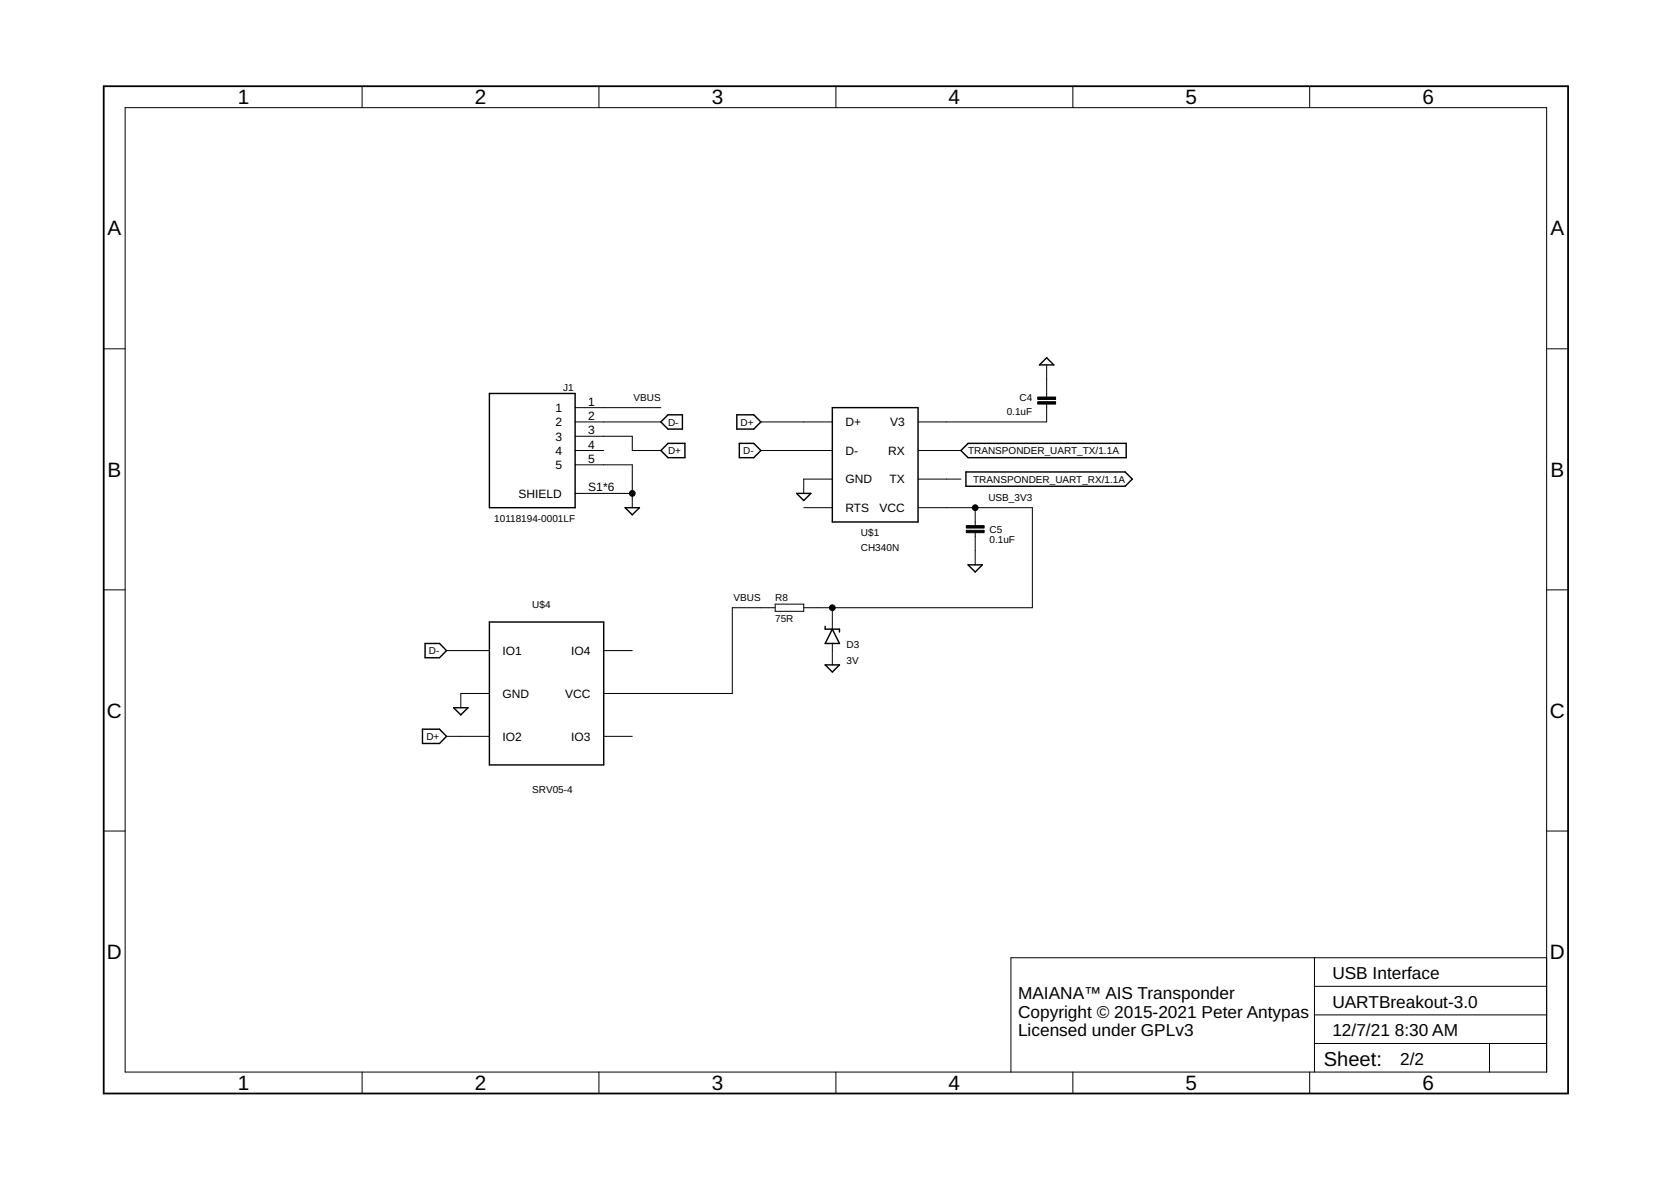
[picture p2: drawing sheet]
<svg xmlns="http://www.w3.org/2000/svg" width="297mm" height="210mm" viewBox="0 0 297 210" stroke-linecap="round" stroke-linejoin="round" font-family="sans-serif">
<g fill="none" stroke="#000" stroke-width=".25">
<path d="M87 69.9h15.2v20.3h-15.2zM117.5 75l1.2-1.3h2.6v2.6h-2.6zM118.7 78.8h3.1v2.5h-3.1l-1.2-1.2zM131 73.7h3l1.3 1.3-1.3 1.3h-3zM131.4 78.8h2.6l1.3 1.3-1.3 1.2h-2.6zM148 72.5h15.2v20.3h-15.2zM186.1 63.6l1.2 1.3h-2.5zM111.1 90.2h2.6l-1.3 1.3zM141.6 87.7h2.5l-1.2 1.3zM170.8 80.1l1.3-1.3h28.1v2.5h-28.1zM171.7 83.9h28.3l1.3 1.3-1.3 1.2h-28.3zM75.6 114.4h2.5l1.3 1.2-1.3 1.3h-2.5z"/>
<path d="M87 110.6h20.3v25.4h-20.3zM146.7 111.3v.5h2.5v.5M146.7 118.2h2.5l-1.2 1.2zM148 111.8l1.2 2.6h-2.5zM172.1 100.4h2.5l-1.2 1.3zM75.1 129.6h3l1.3 1.3-1.3 1.2h-3zM80.6 125.8h2.6l-1.3 1.3z"/>
</g>
<g fill="none" stroke="#000" stroke-width=".18">
<path d="M22.2 19.1h252.7v171.4h-252.7zM64.4 15.3v3.8M106.5 15.3v3.8M148.6 15.3v3.8M190.7 15.3v3.8M232.8 15.3v3.8M18.4 62h3.8M102.2 75h15.3M102.2 77.5h10.2v2.6h5.1M102.2 72.5h15.3M135.3 75h12.7M186.1 71.8v3.2h-22.9"/>
<path d="M186.1 64.9v5.6M274.9 62h3.8M102.2 80.1h5.1M102.2 82.6h10.2v7.6M102.2 87.7h10.2M135.3 80.1h12.7M142.9 90.2h5.1M148 85.2h-5.1v2.5M163.2 80.1h7.6M163.2 85.2h7.6M163.2 90.2h20.3v17.8h-40.6M173.4 90.2v3.2"/>
<path d="M173.4 94.7v5.7M18.4 104.8h3.8M79.4 115.6h7.6M107.3 115.6h5.1M137.8 107.4h5.1v1.2h-5.1zM137.8 108h-7.6v15.3h-22.9M148 108v3.8M148 114.4v3.8M274.9 104.8h3.8M79.4 130.9h7.6M87 123.3h-5.1v2.5M107.3 130.9h5.1"/>
<path d="M18.4 147.7h3.8M274.9 147.7h3.8M233.7 170.2v20.3M233.7 175.3h41.2M274.9 170.2h-95.2v20.3M64.4 190.5v3.9M106.5 190.5v3.9M148.6 190.5v3.9M190.7 190.5v3.9M232.8 190.5v3.9M233.7 185.5h41.2M233.7 180.4h41.2"/>
<path d="M264.8 185.5v5"/>
</g>
<path d="M18.4 15.3h260.3v179.1h-260.3z" fill="none" stroke="#000" stroke-width=".32"/>
<path d="M184.5 71.4h3.1v.4h-3.1zM184.5 70.6h3.1v.4h-3.1zM171.8 93.4h3.1v.5h-3.1zM171.8 94.3h3.1v.4h-3.1z" fill="#000" stroke="#000" stroke-width=".18"/>
<g fill="#000" stroke="#000" stroke-width=".18">
<circle cx="112.4" cy="87.7" r=".51"/>
<circle cx="173.4" cy="90.2" r=".51"/>
<circle cx="148" cy="108" r=".51"/>
</g>
<g font-size="3.7">
<text x="42.3" y="18.5">1</text>
<text x="84.4" y="18.5">2</text>
<text x="126.5" y="18.5">3</text>
<text x="168.6" y="18.5">4</text>
<text x="210.7" y="18.5">5</text>
<text x="252.9" y="18.5">6</text>
<text x="19.1" y="41.9">A</text>
<text x="275.6" y="41.9">A</text>
<text x="19.1" y="84.7">B</text>
<text x="275.6" y="84.7">B</text>
<text x="19" y="127.6">C</text>
<text x="275.5" y="127.6">C</text>
<text x="19" y="170.4">D</text>
<text x="275.5" y="170.4">D</text>
<text x="42.3" y="193.7">1</text>
<text x="84.4" y="193.7">2</text>
<text x="126.5" y="193.7">3</text>
<text x="168.6" y="193.7">4</text>
<text x="210.7" y="193.7">5</text>
<text x="252.9" y="193.7">6</text>
</g>
<text font-size="3.6" x="235.3" y="189.4">Sheet:</text>
<g font-size="3.1">
<text x="181" y="177.6">MAIANA™ AIS Transponder</text>
<text x="236.8" y="174">USB Interface</text>
<text x="236.8" y="179.1">UARTBreakout-3.0</text>
<text x="181" y="180.9">Copyright © 2015-2021 Peter Antypas</text>
<text x="181" y="184.2">Licensed under GPLv3</text>
<text x="236.8" y="184.2">12/7/21</text>
<text x="247.9" y="184.2">8:30 AM</text>
<text x="248.9" y="189.3">2/2</text>
</g>
<g font-size="2.1">
<text x="98.7" y="73.2">1</text>
<text x="98.7" y="75.8">2</text>
<text x="104.6" y="72.1">1</text>
<text x="104.6" y="74.6">2</text>
<text x="104.6" y="77.2">3</text>
<text x="150.3" y="75.8">D+</text>
<text x="158.2" y="75.8">V3</text>
<text x="98.7" y="78.3">3</text>
<text x="98.7" y="80.8">4</text>
<text x="98.7" y="83.4">5</text>
<text x="104.6" y="79.7">4</text>
<text x="104.6" y="82.3">5</text>
<text x="150.3" y="80.8">D-</text>
<text x="157.9" y="80.8">RX</text>
<text x="92.2" y="88.5">SHIELD</text>
<text x="104.6" y="87.3">S1*6</text>
<text x="150.3" y="85.9">GND</text>
<text x="158.1" y="85.9">TX</text>
<text x="150.3" y="91">RTS</text>
<text x="156.3" y="91">VCC</text>
<text x="89.3" y="116.4">IO1</text>
<text x="101.5" y="116.4">IO4</text>
<text x="89.3" y="124">GND</text>
<text x="100.5" y="124">VCC</text>
<text x="89.3" y="131.6">IO2</text>
<text x="101.5" y="131.6">IO3</text>
</g>
<g font-size="1.8">
<text x="100.1" y="69.4">J1</text>
<text x="112.6" y="71.2">VBUS</text>
<text x="181.2" y="71.2">C4</text>
<text x="118.7" y="75.6">D-</text>
<text x="131.7" y="75.6">D+</text>
<text x="179" y="73.7">0.1uF</text>
<text x="118.7" y="80.7">D+</text>
<text x="132.1" y="80.7">D-</text>
<text x="172.1" y="80.7">TRANSPONDER_UART_TX/1.1A</text>
<text x="173" y="85.8">TRANSPONDER_UART_RX/1.1A</text>
<text x="175.7" y="89">USB_3V3</text>
<text x="87.9" y="92.8">10118194-0001LF</text>
<text x="153" y="95.3">U$1</text>
<text x="175.9" y="94.7">C5</text>
<text x="153" y="97.9">CH340N</text>
<text x="175.9" y="96.6">0.1uF</text>
<text x="130.4" y="106.7">VBUS</text>
<text x="137.8" y="106.7">R8</text>
<text x="94.6" y="108">U$4</text>
<text x="137.8" y="110.6">75R</text>
<text x="76.2" y="116.3">D-</text>
<text x="150.5" y="117.9">3V</text>
<text x="150.5" y="115.1">D3</text>
<text x="75.8" y="131.5">D+</text>
<text x="94.6" y="141">SRV05-4</text>
</g>
</svg>
